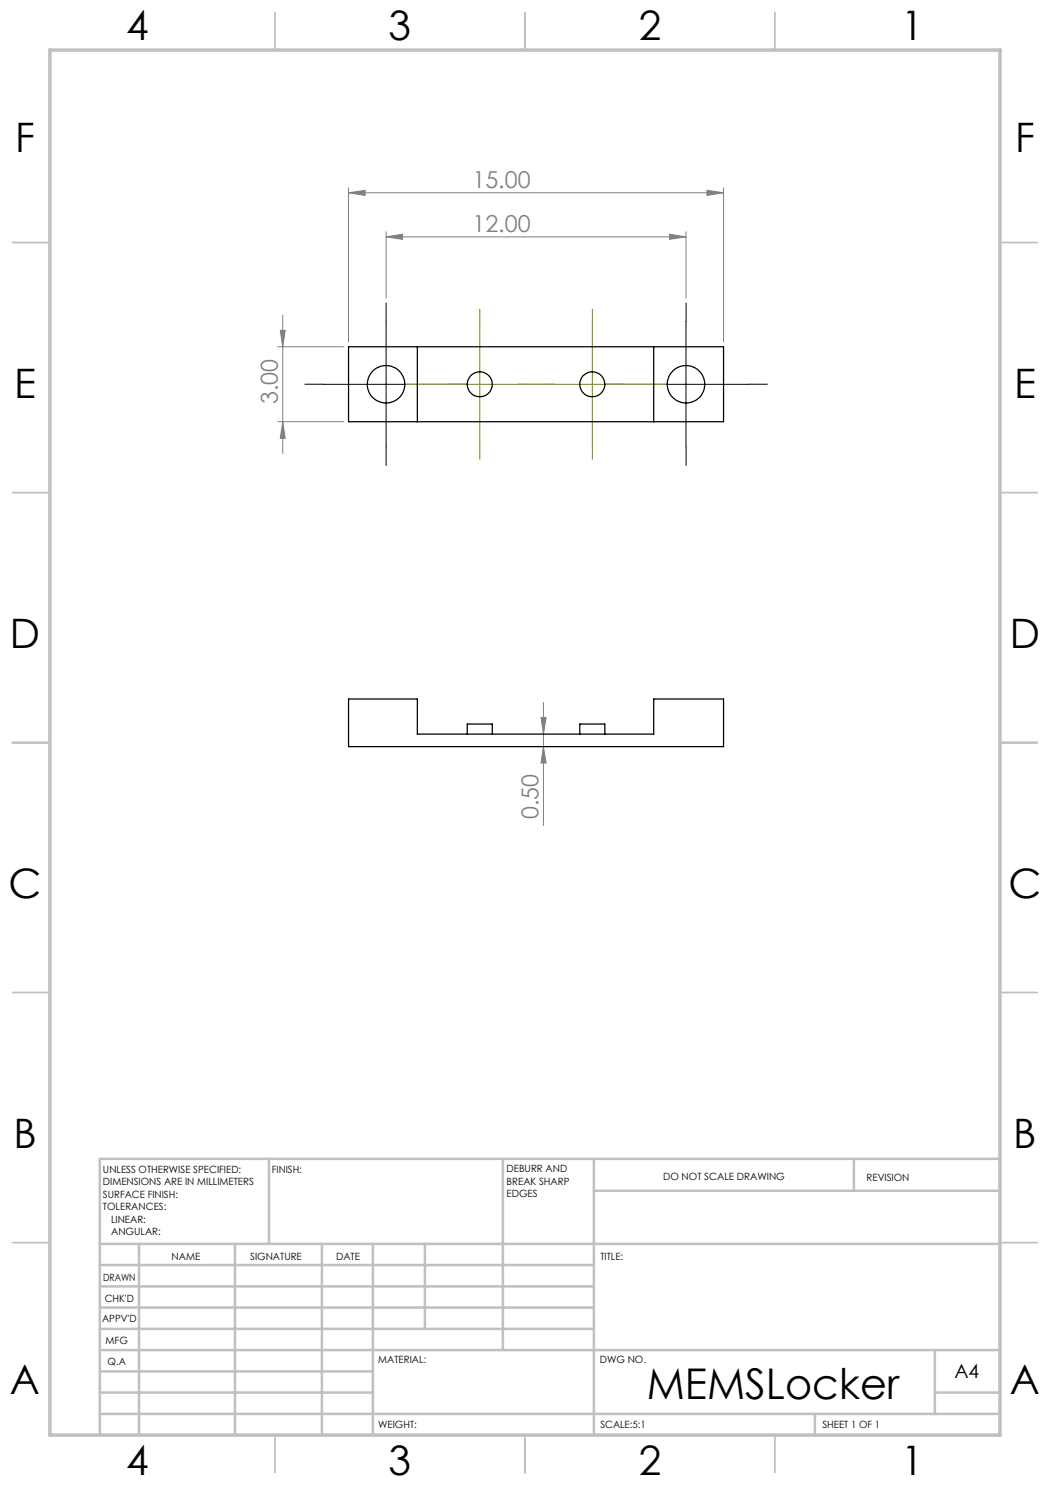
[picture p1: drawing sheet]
<svg xmlns="http://www.w3.org/2000/svg" width="210mm" height="297mm" viewBox="0 0 210 297" stroke-linecap="round" stroke-linejoin="round" font-family="sans-serif">
<g fill="none" stroke="#808080" stroke-width=".2">
<path d="M69.7 38.6l3.3-.5v1zM69.7 37.6v30.8M69.7 38.6h75M141.4 38.1l3.3 .5-3.3 .5zM144.7 37.6v30.8M77.2 47.4l3.3-.6v1.1zM77.2 46.4v13.2M77.2 47.4h60M133.9 46.8l3.3 .6-3.3 .5zM137.2 46.4v13.2M55.6 69.4h13.1M56.1 66.1h.9l-.4 3.3z"/>
<path d="M56.6 63v27.7M55.6 84.3h13.1M56.6 84.3l.4 3.4h-.9zM108.2 143.5h1l-.5 3.3zM108.7 140.5v24.6M108.7 149.3l.5 3.3h-1z"/>
</g>
<path d="M64.7 76.8h-3.7M77.2 64.3v-3.7M89.7 76.8h3.8M124.7 76.8h-3.7M137.2 64.3v-3.7M149.7 76.8h3.8M77.2 89.3v3.8M137.2 89.3v3.8" fill="none" stroke="#000" stroke-width=".2" stroke-dasharray="15.2 1.3 1.3 1.3"/>
<path d="M64.7 76.9h25M77.2 64.3v25.1M124.7 76.9h25M137.2 64.3v25.1" fill="none" stroke="#000" stroke-width=".2"/>
<path d="M83.5 76.8h-2.5M96 64.3v-2.5M106 76.8h-2.5M108.5 76.8h2.5M118.5 64.3v-2.5M131 76.8h2.5M96 89.3v2.5M118.5 89.3v2.5" fill="none" stroke="#808000" stroke-width=".2" stroke-dasharray="15.2 1.3 1.3 1.3"/>
<path d="M83.5 76.9h47.5M96 64.3v25.1M118.5 64.3v25.1" fill="none" stroke="#808000" stroke-width=".2"/>
<g fill="none" stroke="#c0c0c0" stroke-width=".35">
<path d="M55 2.5v7.5M105 2.5v7.5M155 2.5v7.5M2.5 48.5h7.5M200 48.5h7.5M2.5 98.5h7.5M200 98.5h7.5M2.5 148.5h7.5M200 148.5h7.5M2.5 198.5h7.5M200 198.5h7.5M2.5 248.5h7.5"/>
<path d="M200 248.5h7.5M55 287v7.5M105 287v7.5M155 287v7.5"/>
</g>
<g fill="none" stroke="#c0c0c0" stroke-width=".5">
<path d="M53.8 231.8v17M100.6 231.8v38.2M118.8 231.8v55.2M118.8 238.2h81.2M170.8 231.8v6.4M200 231.8h-180v55.2M20 248.8h180M20 257.3h98.8M20 253h98.8M27.8 248.8v38.2M47 248.8v38.2M64.4 248.8v38.2"/>
<path d="M74.6 248.8v38.2M85 248.8v17M20 265.8h98.8M20 261.5h98.8M20 278.5h54.6M20 274.3h54.6M20 270h180M187 278.5h13M187 270v12.8M20 282.8h180M163 282.8v4.2"/>
</g>
<path d="M10 10h190v277h-190z" fill="none" stroke="#c0c0c0" stroke-width=".7"/>
<g fill="#808080">
<path d="M77.2 47.4l3.3-.6v1.1zM133.9 46.8l3.3 .6-3.3 .5zM69.7 38.6l3.3-.5v1zM141.4 38.1l3.3 .5-3.3 .5z"/>
<path d="M56.1 66.1h.9l-.4 3.3zM56.6 84.3l.4 3.4h-.9zM108.2 143.5h1l-.5 3.3zM108.7 149.3l.5 3.3h-1z"/>
</g>
<g fill="none" stroke="#000" stroke-width=".25">
<path d="M69.7 69.4h75v14.9h-75zM83.5 69.4v14.9M130.7 69.4v14.9M69.7 139.8h13.8v7h47.2v-7h14v9.5h-75zM93.5 146.8v-2h5v2M116 146.8v-2h5v2"/>
<circle cx="77.2" cy="76.9" r="3.7"/>
<circle cx="95.9" cy="76.9" r="2.5"/>
<circle cx="118.5" cy="76.9" r="2.5"/>
<circle cx="137.2" cy="76.9" r="3.8"/>
</g>
<text font-size="8.5" x="129.3" y="279.7">MEMSLocker</text>
<g font-size="8.1">
<text x="25.2" y="8">4</text>
<text x="77.7" y="8">3</text>
<text x="127.7" y="8">2</text>
<text x="180.2" y="8">1</text>
<text x="3" y="30.4">F</text>
<text x="203" y="30.4">F</text>
<text x="2.8" y="79.6">E</text>
<text x="202.8" y="79.6">E</text>
<text x="2" y="129.6">D</text>
<text x="202" y="129.6">D</text>
<text x="1.7" y="179.6">C</text>
<text x="201.7" y="179.6">C</text>
<text x="2.7" y="229.6">B</text>
<text x="202.7" y="229.6">B</text>
<text x="2" y="278.9">A</text>
<text x="202" y="278.9">A</text>
<text x="25.2" y="295">4</text>
<text x="77.7" y="295">3</text>
<text x="127.7" y="295">2</text>
<text x="180.2" y="295">1</text>
</g>
<g font-size="4.7" fill="#808080">
<text x="94.5" y="37.5">15.00</text>
<text x="94.5" y="46.3">12.00</text>
<text x="55.6" y="80.9" transform="rotate(-90 55.6 80.9)">3.00</text>
<text x="107.7" y="163.8" transform="rotate(-90 107.7 163.8)">0.50</text>
</g>
<text font-size="3.9" x="190.9" y="275.5">A4</text>
<g font-size="2">
<text x="20.6" y="234.6">UNLESS OTHERWISE SPECIFIED:</text>
<text x="20.6" y="237.1">DIMENSIONS ARE IN MILLIMETERS</text>
<text x="20.6" y="239.6">SURFACE FINISH:</text>
<text x="54.4" y="234.6">FINISH:</text>
<text x="101.3" y="234.5">DEBURR AND</text>
<text x="101.3" y="237">BREAK SHARP</text>
<text x="101.3" y="239.5">EDGES</text>
<text x="132.6" y="236">DO NOT SCALE DRAWING</text>
<text x="173.3" y="236.2">REVISION</text>
<text x="20.6" y="242.1">TOLERANCES:</text>
<text x="22.2" y="244.6">LINEAR:</text>
<text x="22.2" y="247.1">ANGULAR:</text>
<text x="34.3" y="252">NAME</text>
<text x="50" y="251.9">SIGNATURE</text>
<text x="67.2" y="251.9">DATE</text>
<text x="120.1" y="251.9">TITLE:</text>
<text x="20.6" y="256.1">DRAWN</text>
<text x="20.9" y="260.3">CHK'D</text>
<text x="20.4" y="264.4">APPV'D</text>
<text x="21.1" y="268.8">MFG</text>
<text x="21.5" y="273">Q.A</text>
<text x="75.6" y="272.5">MATERIAL:</text>
<text x="120" y="272.5">DWG NO.</text>
<text x="75.6" y="285.5">WEIGHT:</text>
<text x="120.1" y="285.6">SCALE:5:1</text>
<text x="164.5" y="285.6">SHEET 1 OF 1</text>
</g>
</svg>
